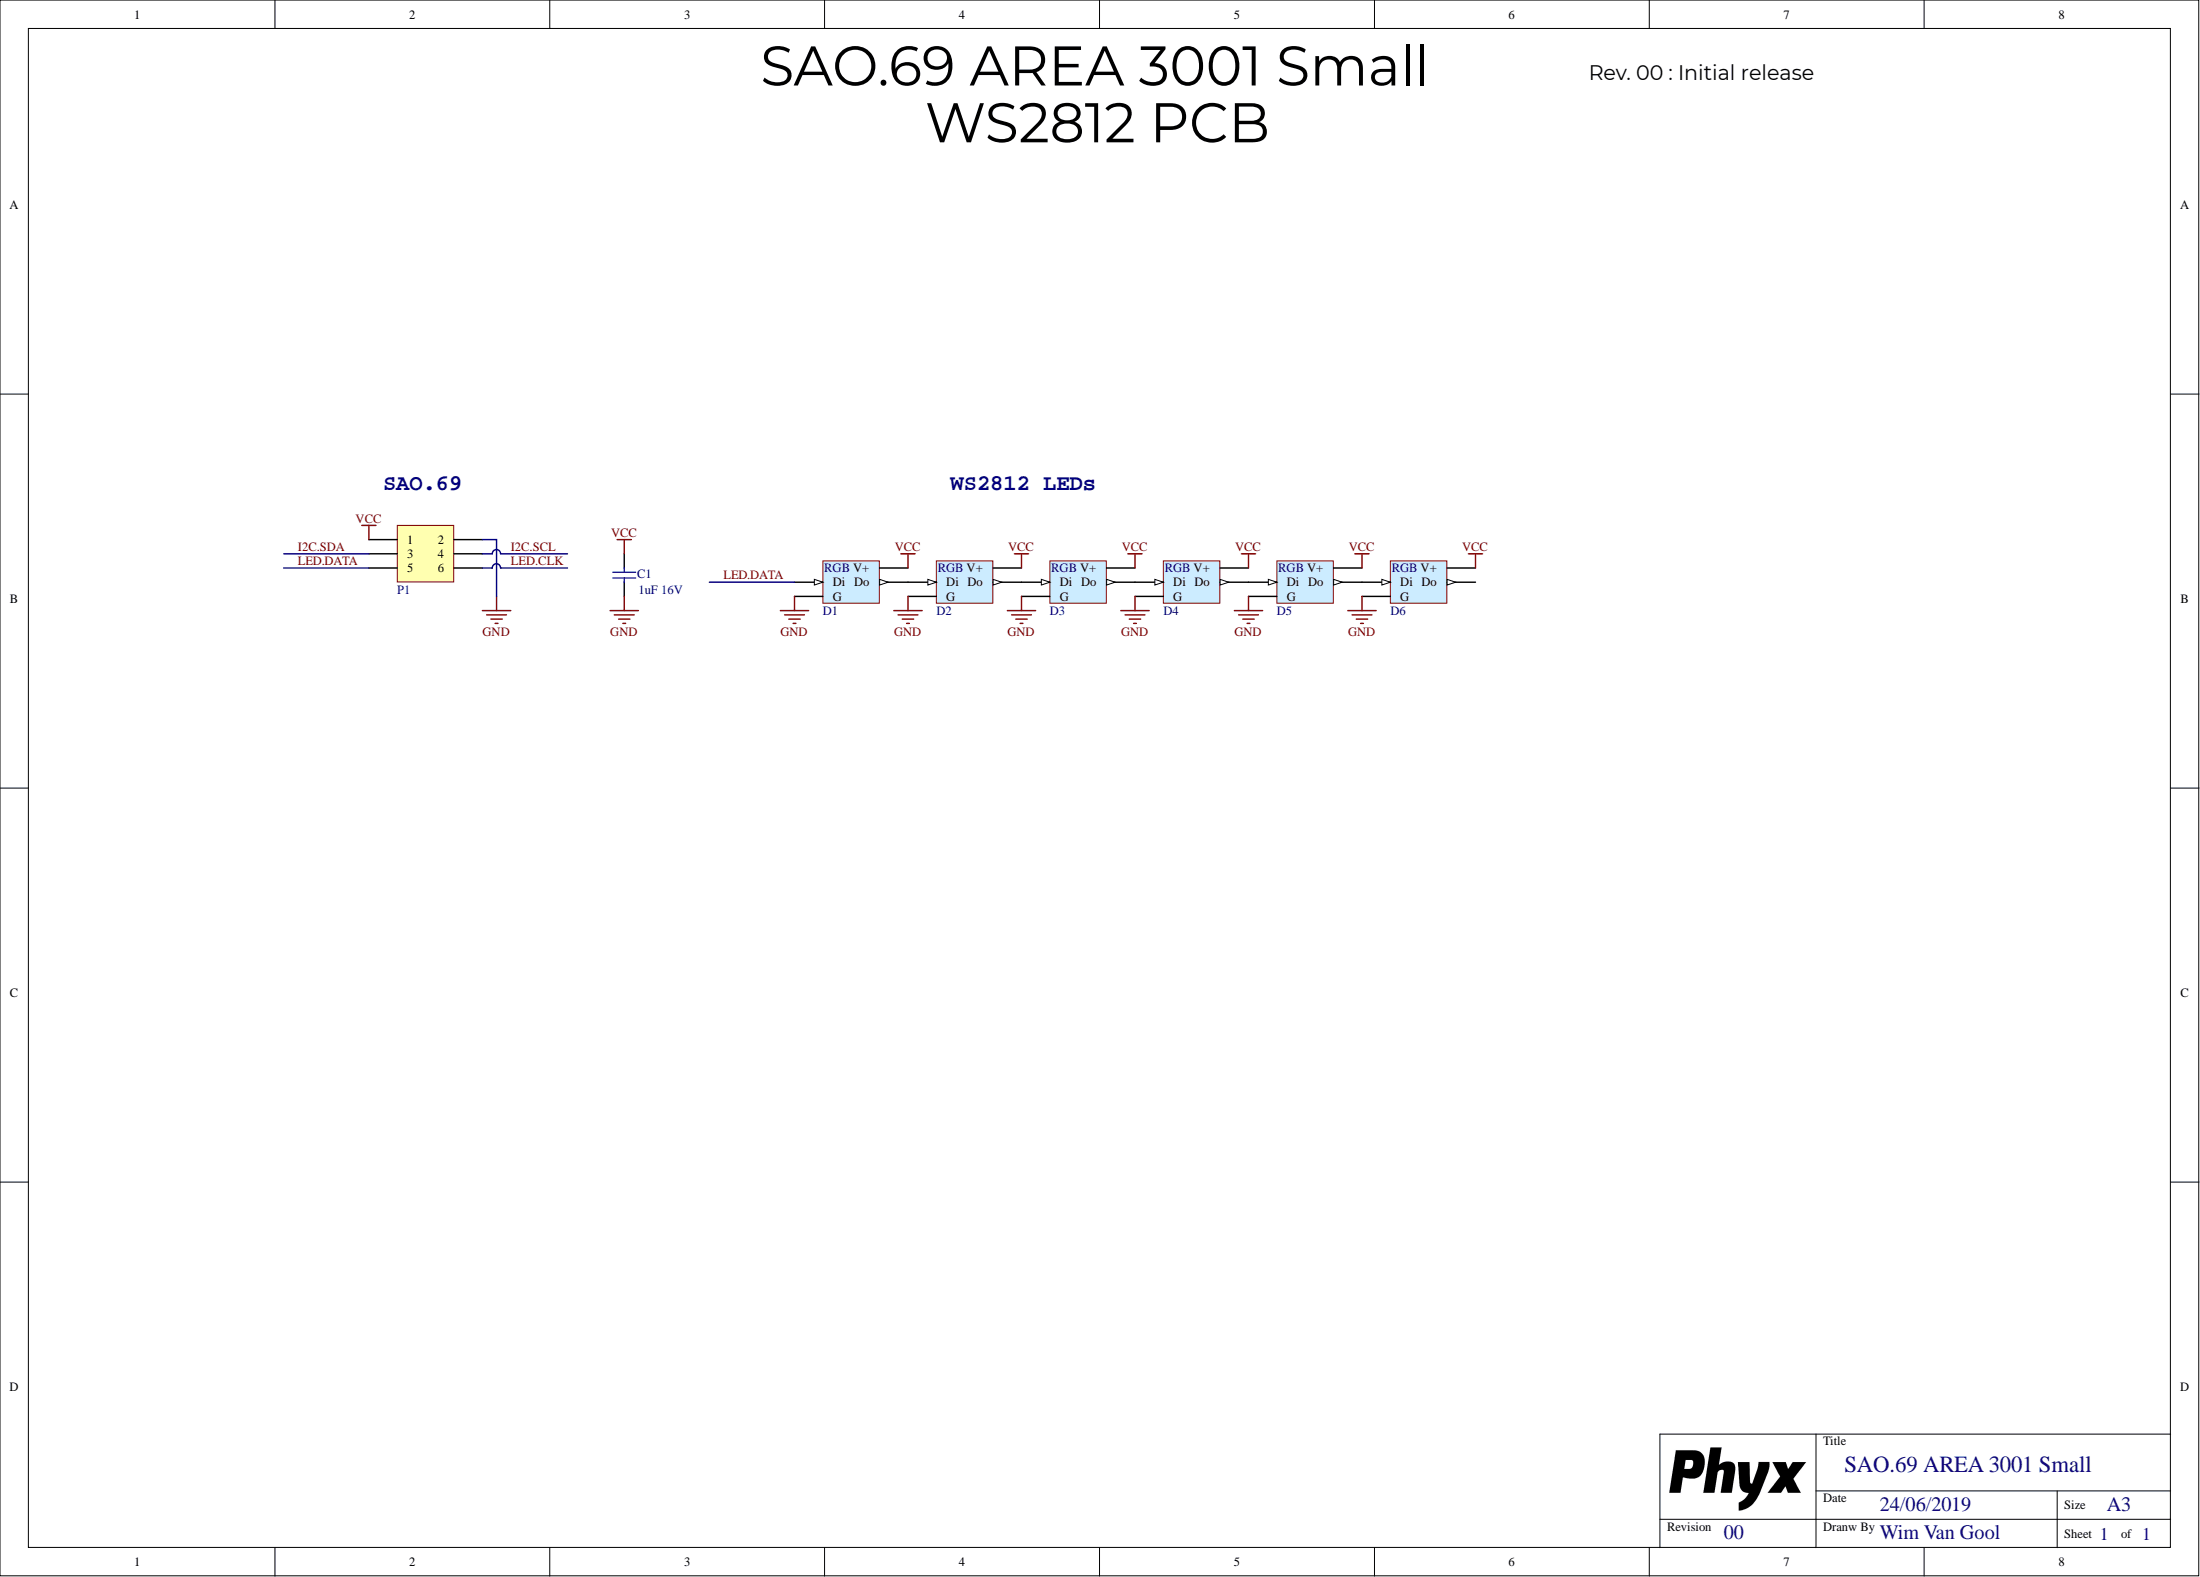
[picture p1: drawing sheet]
# Altium project SAO_Area3001_S_WS2812_00.PrjPcb
PCB_ENGINEER: WimVG; PCB_REV: 00; PCB_TITLE: SAO AREA 3001 S WS2812
1 sheet, 8 parts. Net scope: global (net labels, ports and power ports of the same name join across sheets).
Board file: SAO_Area3001_S_WS2812_00.PcbDoc

## Sheet SAO_Area3001_S_WS2812_00.SchDoc: SAO.69 AREA 3001 Small
size A3; Date: 24/06/2019; DrawnBy: Wim Van Gool; DocumentNumber: 1; Revision: 00; SheetNumber: 1; SheetTotal: 1

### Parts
C1  value 1uF 16V  [C0603_N]  (hidden comment: CAP_CERAMIC)
D1  WS2812 based digital RGB LED 2022 package  [LED_2022_WS2812B]  (value not drawn)
D2  WS2812 based digital RGB LED 2022 package  [LED_2022_WS2812B]  (value not drawn)
D3  WS2812 based digital RGB LED 2022 package  [LED_2022_WS2812B]  (value not drawn)
D4  WS2812 based digital RGB LED 2022 package  [LED_2022_WS2812B]  (value not drawn)
D5  WS2812 based digital RGB LED 2022 package  [LED_2022_WS2812B]  (value not drawn)
D6  WS2812 based digital RGB LED 2022 package  [LED_2022_WS2812B]  (value not drawn)
P1  Boxed Header 3X2  [HDR2X3_SMD]  (value not drawn)

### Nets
GND: C1.2 D1.2(G) D2.2(G) D3.2(G) D4.2(G) D5.2(G) D6.2(G) P1.2
VCC: C1.1 D1.4(V+) D2.4(V+) D3.4(V+) D4.4(V+) D5.4(V+) D6.4(V+) P1.1
I2C.SCL: P1.4
I2C.SDA: P1.3
LED.CLK: P1.6
LED.DATA: D1.3(Di) P1.5
NetD1_1: D1.1(Do) D2.3(Di)
NetD2_1: D2.1(Do) D3.3(Di)
NetD3_1: D3.1(Do) D4.3(Di)
NetD4_1: D4.1(Do) D5.3(Di)
NetD5_1: D5.1(Do) D6.3(Di)

Not connected (* = marked no-connect by the designer): D6 1(Do)

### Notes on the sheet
- Rev. 00 : Initial release
- WS2812 PCB
- (near P1) SAO.69
- WS2812 LEDs

## Assembly variants
Default: all parts fitted
